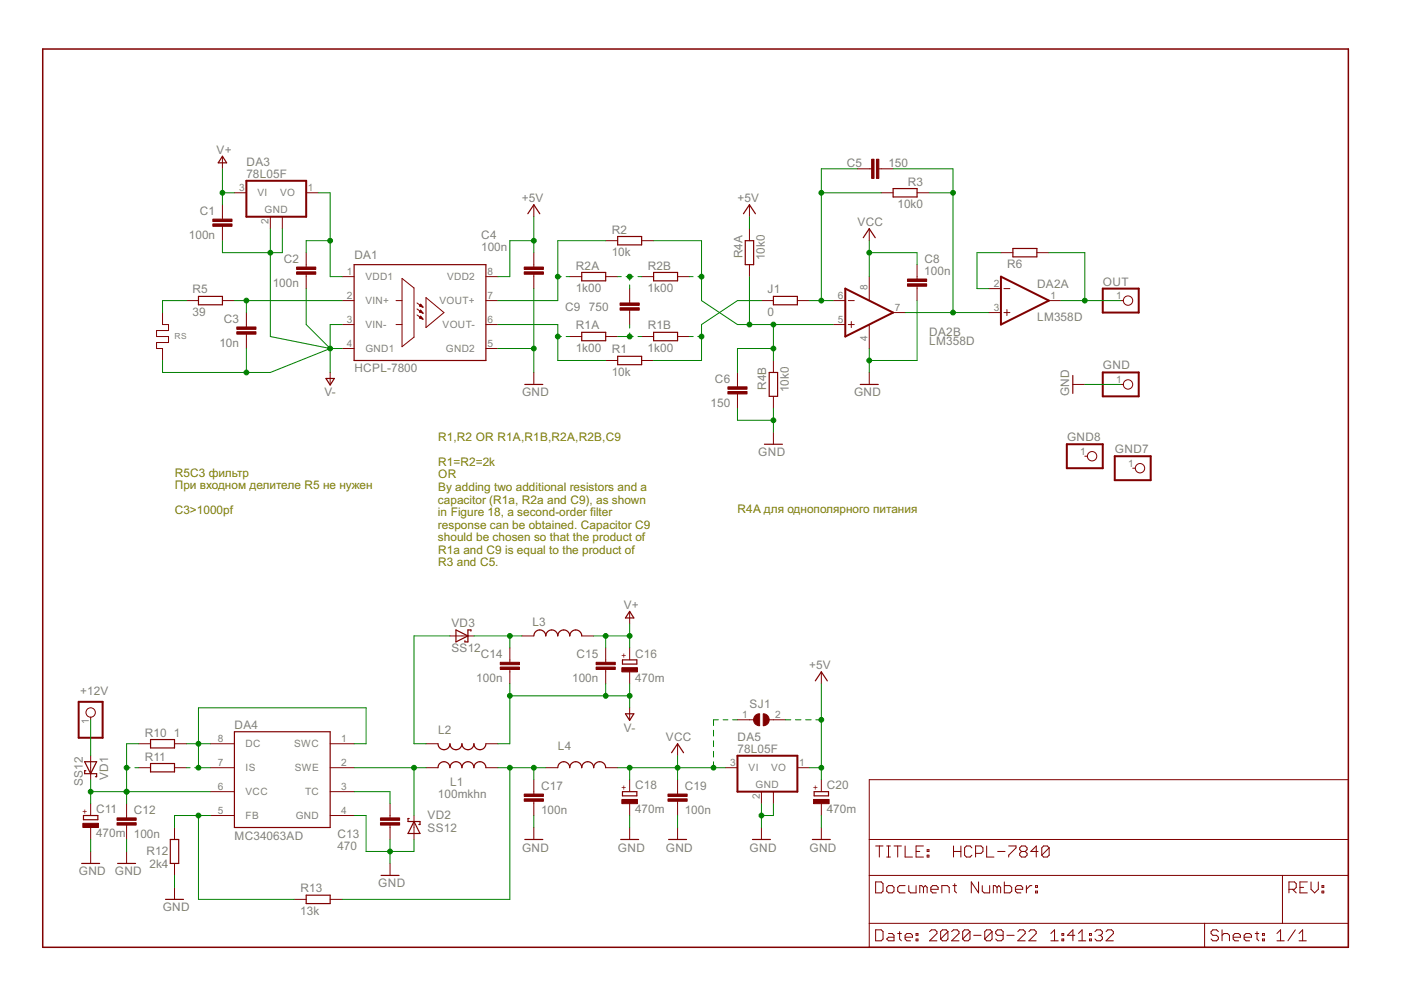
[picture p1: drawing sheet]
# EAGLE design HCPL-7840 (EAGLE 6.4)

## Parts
+12V  PINHD-1X1  [1X01]
C1  100n  C-EUC0805  [C0805]
C2  100n  C-EU075-032X103  [C075-032X103]
C3  10n  C-EUC0805  [C0805]
C4  100n  C-EU075-032X103  [C075-032X103]
C5  150  C-EUC0805  [C0805]
C6  150  C-EUC0805  [C0805]
C8  100n  C-EU075-032X103  [C075-032X103]
C9  750  C-EUC0805  [C0805]
C11  470m  CPOL-EUE2.5-5  [E2,5-5]
C12  100n  C-EUC0805  [C0805]
C13  470  C-EUC0805  [C0805]
C14  100n  C-EUC0805  [C0805]
C15  100n  C-EUC0805  [C0805]
C16  470m  CPOL-EUE2.5-5  [E2,5-5]
C17  100n  C-EUC0805  [C0805]
C18  470m  CPOL-EUE2.5-5  [E2,5-5]
C19  100n  C-EUC0805  [C0805]
C20  470m  CPOL-EUE2.5-5  [E2,5-5]
DA1  HCPL-7800  [DIL08]
DA2  LM358D  [SO08]
DA3  78L05F  [SOT89]
DA4  MC34063AD  [SOIC8]
DA5  78L05F  [SOT89]
GND  PINHD-1X1  [1X01]
GND7  PINHD-1X1  [1X01]
GND8  PINHD-1X1  [1X01]
J1  0  R-EU_R1206W  [R1206W]
L1  100mkhn  L-USLAN02KR  [LAN02KR]
L2  L-USLAN02KR  [LAN02KR]
L3  L0204/7  [0204/7]
L4  L-US0204/7  [0204/7]
OUT  PINHD-1X1  [1X01]
R1  10k  R-EU_M0805  [M0805]
R1A  1k00  R-EU_M0805  [M0805]
R1B  1k00  R-EU_M0805  [M0805]
R2  10k  R-EU_M0805  [M0805]
R2A  1k00  R-EU_M0805  [M0805]
R2B  1k00  R-EU_M0805  [M0805]
R3  10k0  R-EU_M0805  [M0805]
R4A  10k0  R-EU_M0805  [M0805]
R4B  10k0  R-EU_M0805  [M0805]
R5  39  R-EU_M0805  [M0805]
R6  R-EU_M0805  [M0805]
R10  1  R-EU_M1206  [M1206]
R11  R-EU_M1206  [M1206]
R12  2k4  R-EU_M0805  [M0805]
R13  13k  R-EU_0207/10  [0207/10]
RS  R  [75ШС]
SJ1  SJ  [SJ]
VD1  SS12  SCHOTTKY-DIODESMD  [SMB]
VD2  SS12  SCHOTTKY-DIODESMD  [SMB]
VD3  SS12  SCHOTTKY-DIODESMD  [SMB]

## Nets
+5V: C4.1 C20.+ DA1.8(VDD2) DA5.1(VO) R4A.1 SJ1.2
GND: C4.2 C6.2 C8.2 C11.- C12.2 C13.2 C17.2 C18.- C19.2 C20.- DA1.5(GND2) DA2.4(P:V-) DA4.4(GND) DA5.2(GND) DA5.2@1(GND) GND.1 R4B.2 R12.1 VD2.A
N$1: C3.1 DA1.2(VIN+) R5.2
N$2: C2.1 DA1.1(VDD1) DA3.1(VO)
N$3: C9.2 R1A.2 R1B.1
N$4: C9.1 R2A.2 R2B.1
N$5: C5.2 DA2.3(A:+IN) DA2.7(B:OUT) R3.1
N$6: DA1.7(VOUT+) R2.1 R2A.1
N$7: DA1.6(VOUT-) R1.1 R1A.1
N$8: C6.1 DA2.5(B:+IN) R2.2 R2B.2 R4A.2 R4B.1
N$9: C5.1 DA2.6(B:-IN) J1.2 R3.2
N$10: C11.+ C12.1 DA4.6(VCC) R10.1 R11.1 VD1.C
N$11: +12V.1 VD1.A
N$12: C17.1 L1.2 L4.1 R13.2
N$13: DA2.1(A:OUT) OUT.1 R6.2
N$14: DA2.2(A:-IN) R6.1
N$16: L2.1 VD3.A
N$17: C14.1 L3.1 VD3.C
N$18: DA4.5(FB) R12.2 R13.1
N$19: J1.1 R1.2 R1B.2
N$20: DA4.1(SWC) DA4.7(IS) DA4.8(DC) R10.2 R11.2
N$21: DA4.2(SWE) L1.1 VD2.C
N$22: C13.1 DA4.3(TC)
R_SENSE: R5.1 RS.P$2
V+: C1.1 C15.1 C16.+ DA3.3(VI) L3.2
V-: C1.2 C2.2 C3.2 C14.2 C15.2 C16.- DA1.3(VIN-) DA1.4(GND1) DA3.2(GND) DA3.2@1(GND) L2.2 RS.P$1
VCC: C8.1 C18.+ C19.1 DA2.8(P:V+) DA5.3(VI) L4.2 SJ1.1
Unconnected: GND7.1 GND8.1

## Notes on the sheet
- R1,R2 OR R1A,R1B,R2A,R2B,C9
  
  R1=R2=2k
  OR
  By adding two additional resistors and a
  capacitor (R1a, R2a and C9), as shown 
  in Figure 18, a second-order filter 
  response can be obtained. Capacitor C9 
  should be chosen so that the product of 
  R1a and C9 is equal to the product of 
  R3 and C5.
- R5C3 фильтр
  При входном делителе R5 не нужен
  
  C3>1000pf
- R4A для однополярного питания
